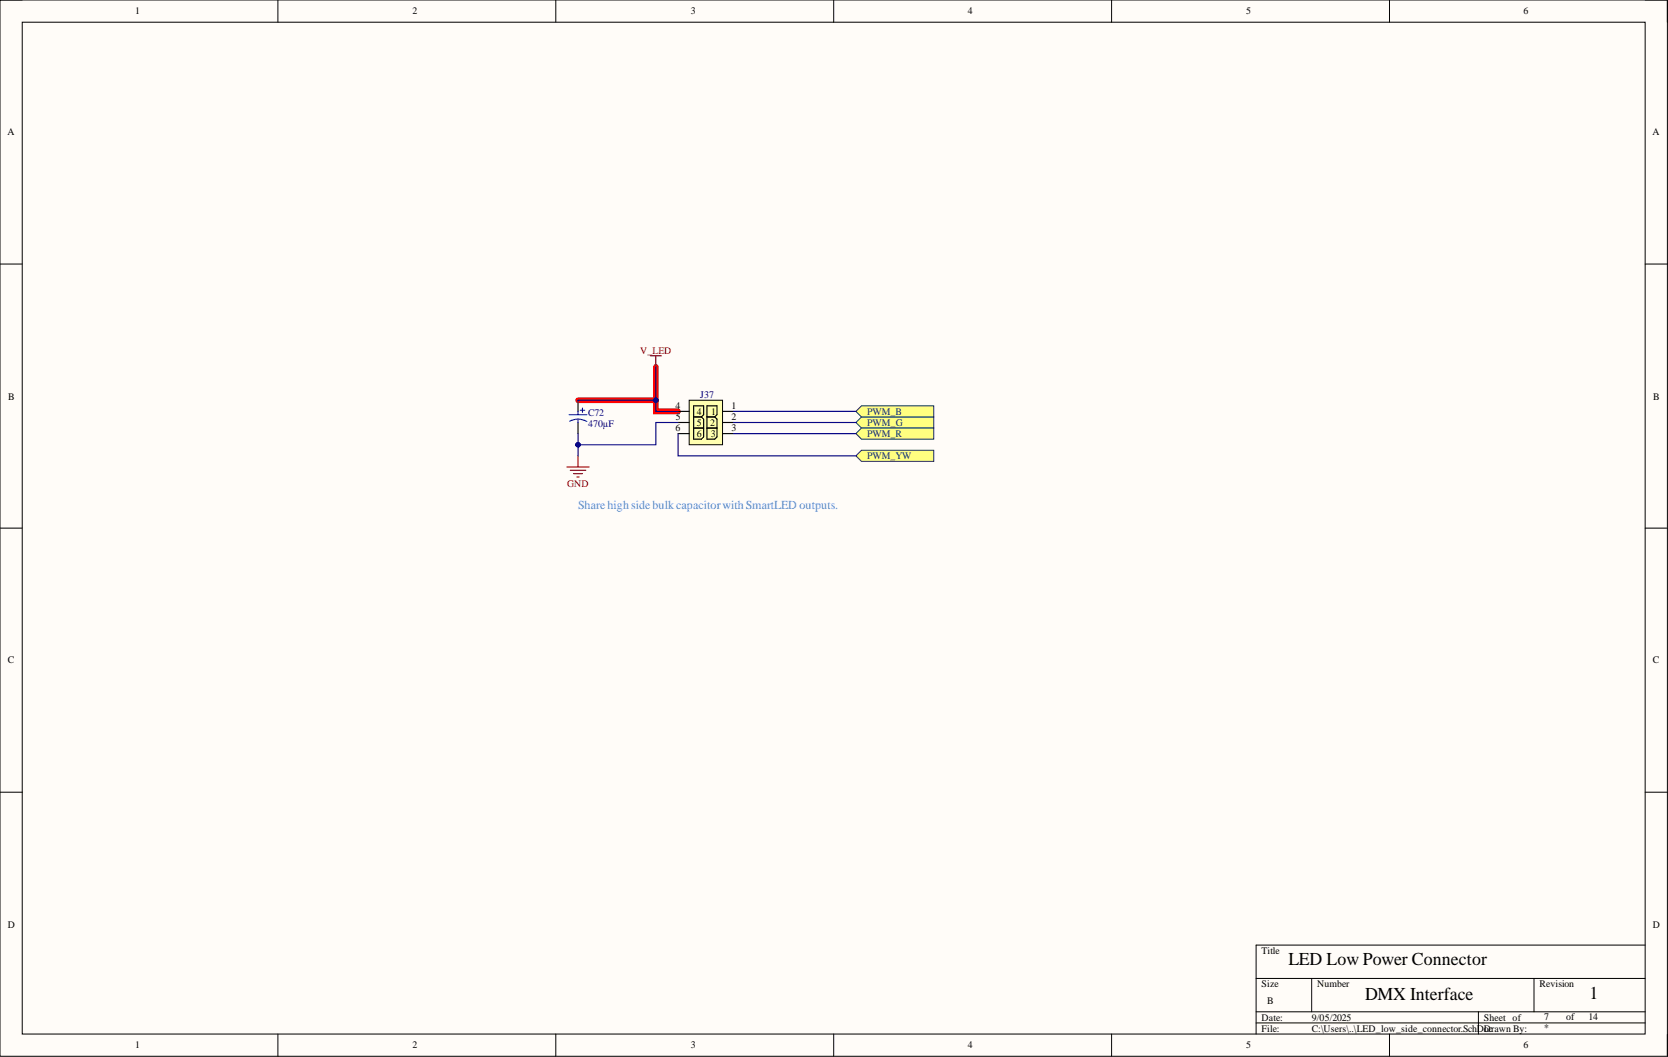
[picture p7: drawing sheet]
<svg xmlns="http://www.w3.org/2000/svg" width="381mm" height="241mm" viewBox="0 0 381 241" stroke-linecap="round" stroke-linejoin="round" font-family="sans-serif">
<path d="M0 0h380.9v241.1h-380.9z" fill-rule="evenodd" fill="#fffcf8"/>
<path d="M0 0h380.9v241.1h-380.9z" fill="none" stroke="#000" stroke-width=".23"/>
<path d="M5.1 5.1h370.7v231h-370.7z" fill-rule="evenodd" fill="#fffcf8"/>
<g fill="none" stroke="#000" stroke-width=".23">
<path d="M0 0h5.1M63.5 0v5.1M127 0v5.1M190.4 0v5.1M253.9 0v5.1M317.4 0v5.1M375.8 0h5.1v5.1M5.1 5.1h370.7v231h-370.7zM0 60.3h5.1M375.8 60.3h5.1M0 120.6h5.1M375.8 120.6h5.1"/>
<path d="M0 180.9h5.1M375.8 180.9h5.1M375.8 215.8h-88.9v20.3M63.5 236.1v5M127 236.1v5M190.4 236.1v5M253.9 236.1v5M286.9 223.4h88.9M286.9 231h88.9M286.9 233.5h88.9M299.6 223.4v7.6M317.4 236.1v5"/>
<path d="M337.7 231v5.1M350.4 223.4v7.6M380.9 236.1v5"/>
</g>
<path d="M132 91.4h17.8M149.8 83.8v10.1h5.1" fill="none" stroke="#f00" stroke-width="1.3"/>
<path d="M157.4 91.4h7.6v10.1h-7.6z" fill-rule="evenodd" fill="#ffffb0"/>
<path d="M157.4 91.4h7.6v10.1h-7.6z" fill="none" stroke="#000" stroke-width=".23"/>
<g fill="none" stroke="#000" stroke-width=".26">
<path d="M132 91.4v2.5M132 96.5v2.5M154.9 93.9h2.5M154.9 96.5h2.5M154.9 99h2.5M158.4 92.6h2.3v2.1l-.5 .5 .5 .5v4.1l-.5 .5h-1.8zM158.4 95.2h1.8M158.4 97.7h2.3M161.5 92.6h2.3v2.1l-.5 .5 .5 .5v4.1l-.5 .5h-1.8zM161.5 95.2h1.8M161.5 97.7h2.3M165 93.9h2.6"/>
<path d="M165 96.5h2.6M165 99h2.6"/>
</g>
<path d="M148.5 81.2h2.6M149.8 81.2v2.6M129.5 106.6h5.1M130.3 107.4h3.5M131 108.1h2M131.8 108.9h.5M132 104.1v2.5" fill="none" stroke="#800000" stroke-width=".26"/>
<path d="M130 94.7h4.1M132 95.7l-1.1 .2-.8 .3M132 95.7l.9 .1 1.2 .4M132 93.9v.8M132 95.7v.8M132.5 93.7h1.1M133 93.2v1" fill="none" stroke="#00f" stroke-width=".26"/>
<path d="M195.5 96.5l1.3-1.3h16.5v2.5h-16.5z" fill-rule="evenodd" fill="#ffff80"/>
<path d="M195.5 96.5l1.3-1.3h16.5v2.5h-16.5z" fill="none" stroke="#003a70" stroke-width=".23"/>
<path d="M195.5 104.1l1.3-1.3h16.5v2.5h-16.5z" fill-rule="evenodd" fill="#ffff80"/>
<path d="M195.5 104.1l1.3-1.3h16.5v2.5h-16.5z" fill="none" stroke="#003a70" stroke-width=".23"/>
<path d="M149.8 83.8v10.1h5.1" fill="none" stroke="#000080" stroke-width=".26"/>
<circle cx="149.8" cy="91.4" r=".51" fill="#000080"/>
<circle cx="149.8" cy="91.4" r=".51" fill="none" stroke="#000080" stroke-width=".23"/>
<path d="M132 99v5.1M154.9 99v5.1h40.6M167.6 93.9h27.9M167.6 96.5h27.9M167.6 99h27.9" fill="none" stroke="#000080" stroke-width=".26"/>
<circle cx="132" cy="101.5" r=".51" fill="#000080"/>
<circle cx="132" cy="101.5" r=".51" fill="none" stroke="#000080" stroke-width=".23"/>
<path d="M132 91.4h17.8" fill="none" stroke="#000080" stroke-width=".26"/>
<circle cx="149.8" cy="91.4" r=".51" fill="#000080"/>
<circle cx="149.8" cy="91.4" r=".51" fill="none" stroke="#000080" stroke-width=".23"/>
<path d="M154.9 96.5h-5.1v5h-17.8" fill="none" stroke="#000080" stroke-width=".26"/>
<circle cx="132" cy="101.5" r=".51" fill="#000080"/>
<circle cx="132" cy="101.5" r=".51" fill="none" stroke="#000080" stroke-width=".23"/>
<path d="M195.5 93.9l1.3-1.3h16.5v2.6h-16.5z" fill-rule="evenodd" fill="#ffff80"/>
<path d="M195.5 93.9l1.3-1.3h16.5v2.6h-16.5z" fill="none" stroke="#003a70" stroke-width=".23"/>
<path d="M195.5 99l1.3-1.3h16.5v2.6h-16.5z" fill-rule="evenodd" fill="#ffff80"/>
<path d="M195.5 99l1.3-1.3h16.5v2.6h-16.5z" fill="none" stroke="#003a70" stroke-width=".23"/>
<g font-size="4.1">
<text x="294.3" y="220.4">LED Low Power Connector</text>
<text x="311.8" y="228.3">DMX Interface</text>
<text x="363.1" y="228">1</text>
</g>
<text font-size="2.8" fill="#4a86e8" x="132" y="116.2">SharehighsidebulkcapacitorwithSmartLED outputs.</text>
<g font-size="2.3">
<text x="30.9" y="3.3">1</text>
<text x="94.2" y="3.3">2</text>
<text x="157.8" y="3.3">3</text>
<text x="221.1" y="3.3">4</text>
<text x="284.6" y="3.3">5</text>
<text x="348" y="3.3">6</text>
<text x="1.7" y="30.9">A</text>
<text x="377.5" y="30.9">A</text>
<text x="1.9" y="91.2">B</text>
<text x="154.3" y="93.4">4</text>
<text x="154.4" y="95.9">5</text>
<text x="159.2" y="94.7">4</text>
<text x="162.4" y="94.7">1</text>
<text x="167.1" y="93.4">1</text>
<text x="167.1" y="95.9">2</text>
<text x="377.6" y="91.2">B</text>
<text x="154.3" y="98.5">6</text>
<text x="159.2" y="97.2">5</text>
<text x="159.2" y="99.8">6</text>
<text x="162.2" y="97.2">2</text>
<text x="162.3" y="99.8">3</text>
<text x="167.1" y="98.5">3</text>
<text x="1.8" y="151.4">C</text>
<text x="377.6" y="151.4">C</text>
<text x="1.8" y="211.8">D</text>
<text x="377.6" y="211.8">D</text>
<text x="288.2" y="217.8">Title</text>
<text x="288.2" y="225.4">Size</text>
<text x="300.9" y="225.4">Number</text>
<text x="351.7" y="225.4">Revision</text>
<text x="288.2" y="233">Date:</text>
<text x="289.5" y="229.2">B</text>
<text x="299.6" y="233">9/05/2025</text>
<text x="339" y="233">Sheet of</text>
<text x="352.7" y="232.8">7</text>
<text x="357.8" y="232.8">of</text>
<text x="362.8" y="232.8">14</text>
<text x="30.9" y="239.4">1</text>
<text x="94.2" y="239.4">2</text>
<text x="157.8" y="239.4">3</text>
<text x="221.1" y="239.4">4</text>
<text x="284.6" y="239.4">5</text>
<text x="288.2" y="235.6">File:</text>
<text x="299.6" y="235.6">C:\Users\..\LED_low_side_connector.SchDoc</text>
<text x="339" y="235.6">Drawn By:</text>
<text x="348" y="239.4">6</text>
<text x="352.7" y="235.3">*</text>
</g>
<g font-size="2.3" fill="#800000">
<text x="146.3" y="80.7">V_LED</text>
<text x="129.6" y="111.2">GND</text>
</g>
<g font-size="2.3" fill="#000080">
<text x="134.3" y="94.9">C72</text>
<text x="160" y="90.9">J37</text>
<text x="134.3" y="97.5">470µF</text>
</g>
<g font-size="2.3" fill="#003a70">
<text x="198" y="94.7">PWM_B</text>
<text x="198" y="97.2">PWM_G</text>
<text x="198" y="99.8">PWM_R</text>
<text x="198" y="104.8">PWM_YW</text>
</g>
</svg>
